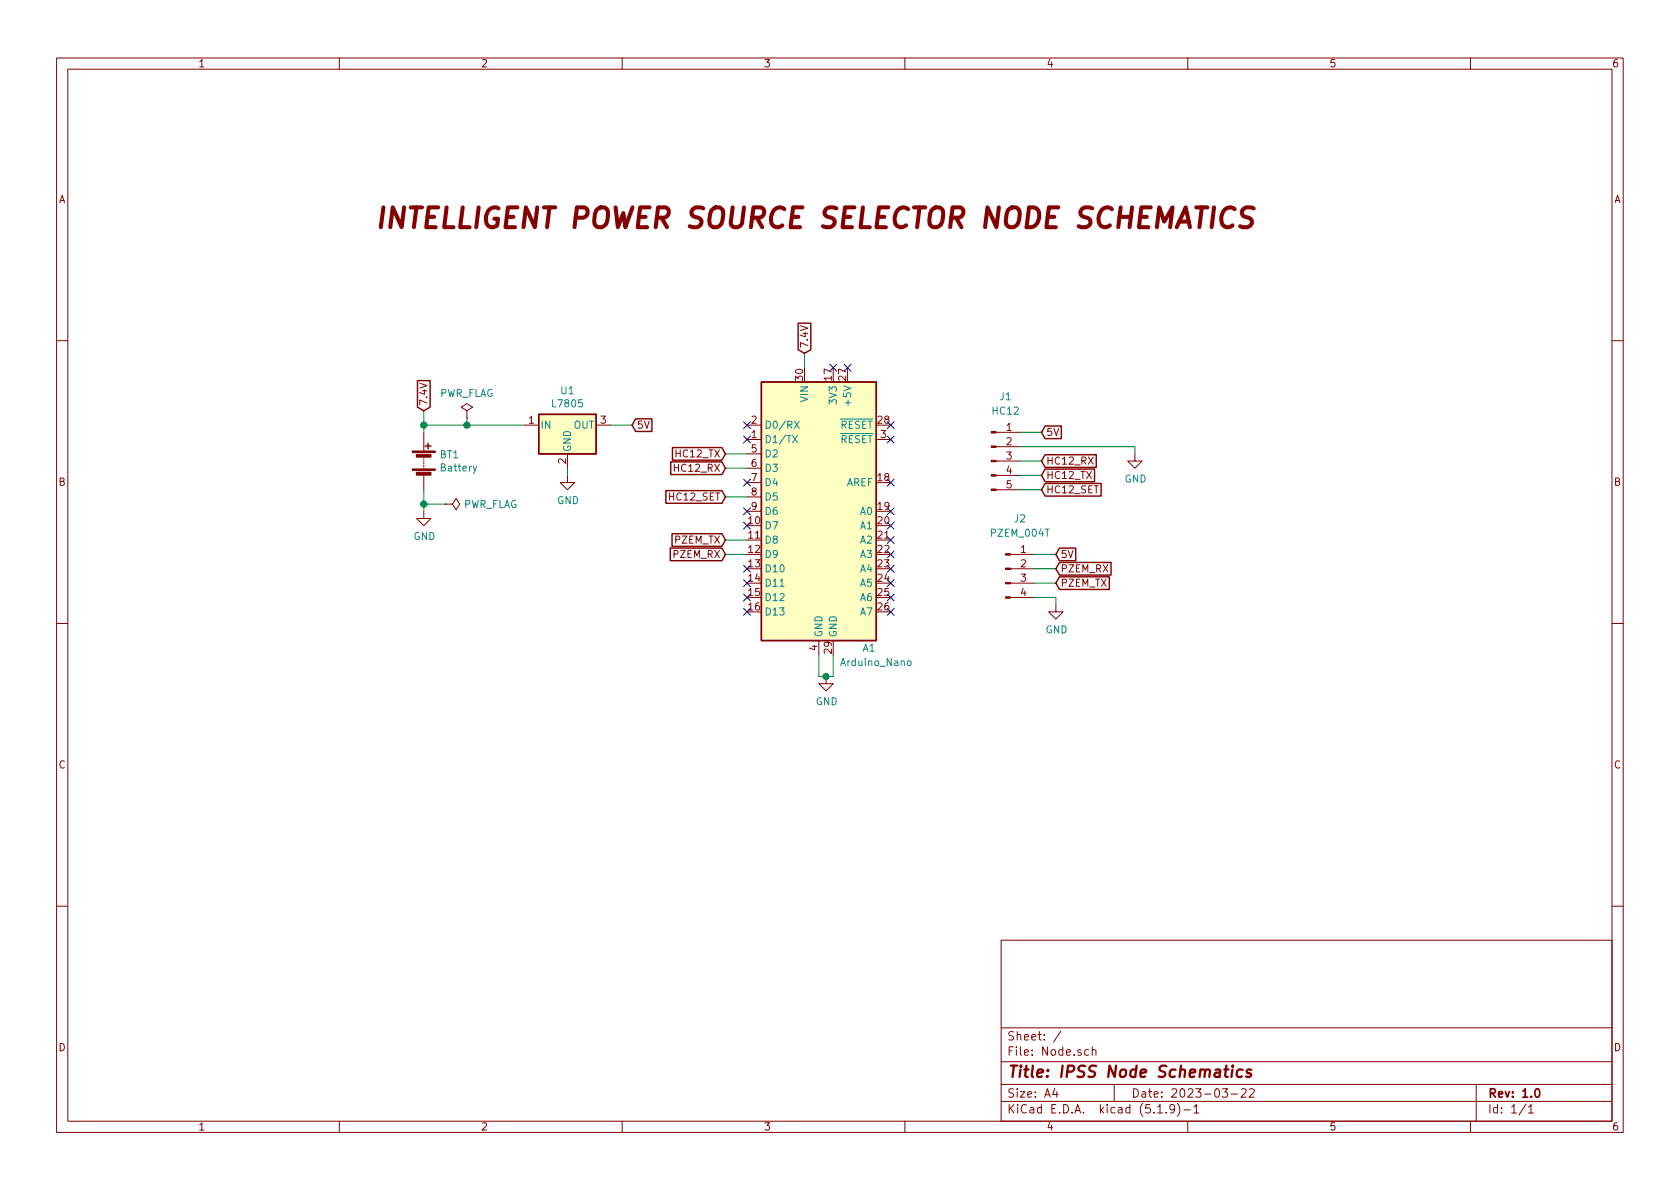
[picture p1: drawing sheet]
EESchema Schematic File Version 4
EELAYER 30 0
EELAYER END
$Descr A4 11693 8268
encoding utf-8
Sheet 1 1
Title "IPSS Node Schematics"
Date "2023-03-22"
Rev "1.0"
Comp ""
Comment1 ""
Comment2 ""
Comment3 ""
Comment4 ""
$EndDescr
$Comp
L MCU_Module:Arduino_Nano_v3.x A1
U 1 1
P 5700 3550
F 0 "A1" H 6050 2600 50  0000 C CNN
F 1 "Arduino_Nano" H 6100 2500 50  0000 C CNN
F 2 "Module:Arduino_Nano" H 5700 3550 50  0001 C CIN
F 3 "http://www.mouser.com/pdfdocs/Gravitech_Arduino_Nano3_0.pdf" H 5700 3550 50  0001 C CNN
	1    5700 3550
	1    0    0    -1  
$EndComp
$Comp
L Regulator_Linear:L7805 U1
U 1 1
P 3950 2950
F 0 "U1" H 3950 3192 50  0000 C CNN
F 1 "L7805" H 3950 3101 50  0000 C CNN
F 2 "" H 3975 2800 50  0001 L CIN
F 3 "http://www.st.com/content/ccc/resource/technical/document/datasheet/41/4f/b3/b0/12/d4/47/88/CD00000444.pdf/files/CD00000444.pdf/jcr:content/translations/en.CD00000444.pdf" H 3950 2900 50  0001 C CNN
	1    3950 2950
	1    0    0    -1  
$EndComp
$Comp
L Device:Battery BT1
U 1 1
P 2950 3200
F 0 "BT1" H 3058 3246 50  0000 L CNN
F 1 "Battery" H 3058 3155 50  0000 L CNN
F 2 "" V 2950 3260 50  0001 C CNN
F 3 "~" V 2950 3260 50  0001 C CNN
	1    2950 3200
	1    0    0    -1  
$EndComp
$Comp
L power:GND #PWR01
U 1 1
P 2950 3550
F 0 "#PWR01" H 2950 3300 50  0001 C CNN
F 1 "GND" H 2955 3377 50  0000 C CNN
F 2 "" H 2950 3550 50  0001 C CNN
F 3 "" H 2950 3550 50  0001 C CNN
	1    2950 3550
	1    0    0    -1  
$EndComp
Wire Wire Line
	2950 3400 2950 3500
Text GLabel 2950 2850 1    50   Input ~ 0
7.4V
Wire Wire Line
	2950 2850 2950 2950
Wire Wire Line
	3650 2950 3250 2950
Connection ~ 2950 2950
Wire Wire Line
	2950 2950 2950 3000
Text GLabel 4400 2950 2    50   Input ~ 0
5V
Text GLabel 5600 2450 1    50   Input ~ 0
7.4V
Wire Wire Line
	5600 2450 5600 2550
$Comp
L power:GND #PWR03
U 1 1
P 5750 4700
F 0 "#PWR03" H 5750 4450 50  0001 C CNN
F 1 "GND" H 5755 4527 50  0000 C CNN
F 2 "" H 5750 4700 50  0001 C CNN
F 3 "" H 5750 4700 50  0001 C CNN
	1    5750 4700
	1    0    0    -1  
$EndComp
NoConn ~ 6200 2950
NoConn ~ 6200 3050
NoConn ~ 6200 3350
NoConn ~ 6200 3550
NoConn ~ 6200 3650
NoConn ~ 6200 3750
NoConn ~ 6200 3850
NoConn ~ 6200 3950
NoConn ~ 6200 4050
NoConn ~ 6200 4150
NoConn ~ 6200 4250
NoConn ~ 5200 4250
NoConn ~ 5200 4150
NoConn ~ 5200 4050
NoConn ~ 5200 3950
NoConn ~ 5200 3350
NoConn ~ 5200 3050
NoConn ~ 5200 2950
NoConn ~ 5800 2550
NoConn ~ 5900 2550
NoConn ~ 5200 3550
NoConn ~ 5200 3650
$Comp
L Connector:Conn_01x05_Male J1
U 1 1
P 6900 3200
F 0 "J1" H 7000 3650 50  0000 C CNN
F 1 "HC12" H 7000 3550 50  0000 C CNN
F 2 "" H 6900 3200 50  0001 C CNN
F 3 "~" H 6900 3200 50  0001 C CNN
	1    6900 3200
	1    0    0    -1  
$EndComp
Text GLabel 7250 3000 2    50   Input ~ 0
5V
Wire Wire Line
	7250 3000 7100 3000
Text GLabel 7250 3200 2    50   Input ~ 0
HC12_RX
Text GLabel 7250 3300 2    50   Input ~ 0
HC12_TX
Text GLabel 7250 3400 2    50   Input ~ 0
HC12_SET
Wire Wire Line
	7250 3400 7100 3400
Wire Wire Line
	7250 3300 7100 3300
Wire Wire Line
	7250 3200 7100 3200
Text GLabel 5050 3150 0    50   Input ~ 0
HC12_TX
Wire Wire Line
	5050 3150 5200 3150
Text GLabel 5050 3250 0    50   Input ~ 0
HC12_RX
Wire Wire Line
	5050 3250 5200 3250
Text GLabel 5050 3450 0    50   Input ~ 0
HC12_SET
Wire Wire Line
	5050 3450 5200 3450
Text GLabel 5050 3750 0    50   Input ~ 0
PZEM_TX
Wire Wire Line
	5050 3750 5200 3750
Text GLabel 5050 3850 0    50   Input ~ 0
PZEM_RX
Wire Wire Line
	5050 3850 5200 3850
$Comp
L Connector:Conn_01x04_Male J2
U 1 1
P 7000 3950
F 0 "J2" H 7100 4300 50  0000 C CNN
F 1 "PZEM_004T" H 7100 4200 50  0000 C CNN
F 2 "" H 7000 3950 50  0001 C CNN
F 3 "~" H 7000 3950 50  0001 C CNN
	1    7000 3950
	1    0    0    -1  
$EndComp
Text GLabel 7350 3850 2    50   Input ~ 0
5V
Wire Wire Line
	7350 3850 7200 3850
Text GLabel 7350 3950 2    50   Input ~ 0
PZEM_RX
Wire Wire Line
	7350 3950 7200 3950
Text GLabel 7350 4050 2    50   Input ~ 0
PZEM_TX
Wire Wire Line
	7350 4050 7200 4050
$Comp
L power:GND #PWR04
U 1 1
P 7350 4200
F 0 "#PWR04" H 7350 3950 50  0001 C CNN
F 1 "GND" H 7355 4027 50  0000 C CNN
F 2 "" H 7350 4200 50  0001 C CNN
F 3 "" H 7350 4200 50  0001 C CNN
	1    7350 4200
	1    0    0    -1  
$EndComp
Text Notes 2600 1600 0    138  Italic 28
INTELLIGENT POWER SOURCE SELECTOR NODE SCHEMATICS\n
$Comp
L power:PWR_FLAG #FLG0101
U 1 1
P 3250 2900
F 0 "#FLG0101" H 3250 2975 50  0001 C CNN
F 1 "PWR_FLAG" H 3250 3073 50  0000 C CNN
F 2 "" H 3250 2900 50  0001 C CNN
F 3 "~" H 3250 2900 50  0001 C CNN
	1    3250 2900
	1    0    0    -1  
$EndComp
Wire Wire Line
	3250 2900 3250 2950
Connection ~ 3250 2950
Wire Wire Line
	3250 2950 2950 2950
Wire Wire Line
	4400 2950 4250 2950
$Comp
L power:GND #PWR0101
U 1 1
P 7900 3150
F 0 "#PWR0101" H 7900 2900 50  0001 C CNN
F 1 "GND" H 7905 2977 50  0000 C CNN
F 2 "" H 7900 3150 50  0001 C CNN
F 3 "" H 7900 3150 50  0001 C CNN
	1    7900 3150
	1    0    0    -1  
$EndComp
Wire Wire Line
	7900 3100 7900 3150
Wire Wire Line
	7100 3100 7900 3100
Wire Wire Line
	5800 4550 5800 4700
Wire Wire Line
	5800 4700 5750 4700
Wire Wire Line
	5700 4550 5700 4700
Wire Wire Line
	5700 4700 5750 4700
Connection ~ 5750 4700
Wire Wire Line
	7200 4150 7350 4150
Wire Wire Line
	7350 4150 7350 4200
$Comp
L power:GND #PWR0102
U 1 1
P 3950 3300
F 0 "#PWR0102" H 3950 3050 50  0001 C CNN
F 1 "GND" H 3955 3127 50  0000 C CNN
F 2 "" H 3950 3300 50  0001 C CNN
F 3 "" H 3950 3300 50  0001 C CNN
	1    3950 3300
	1    0    0    -1  
$EndComp
Wire Wire Line
	3950 3300 3950 3250
$Comp
L power:PWR_FLAG #FLG0102
U 1 1
P 3100 3500
F 0 "#FLG0102" H 3100 3575 50  0001 C CNN
F 1 "PWR_FLAG" V 3100 3628 50  0000 L CNN
F 2 "" H 3100 3500 50  0001 C CNN
F 3 "~" H 3100 3500 50  0001 C CNN
	1    3100 3500
	0    1    1    0   
$EndComp
Wire Wire Line
	3100 3500 2950 3500
Connection ~ 2950 3500
Wire Wire Line
	2950 3500 2950 3550
$EndSCHEMATC
